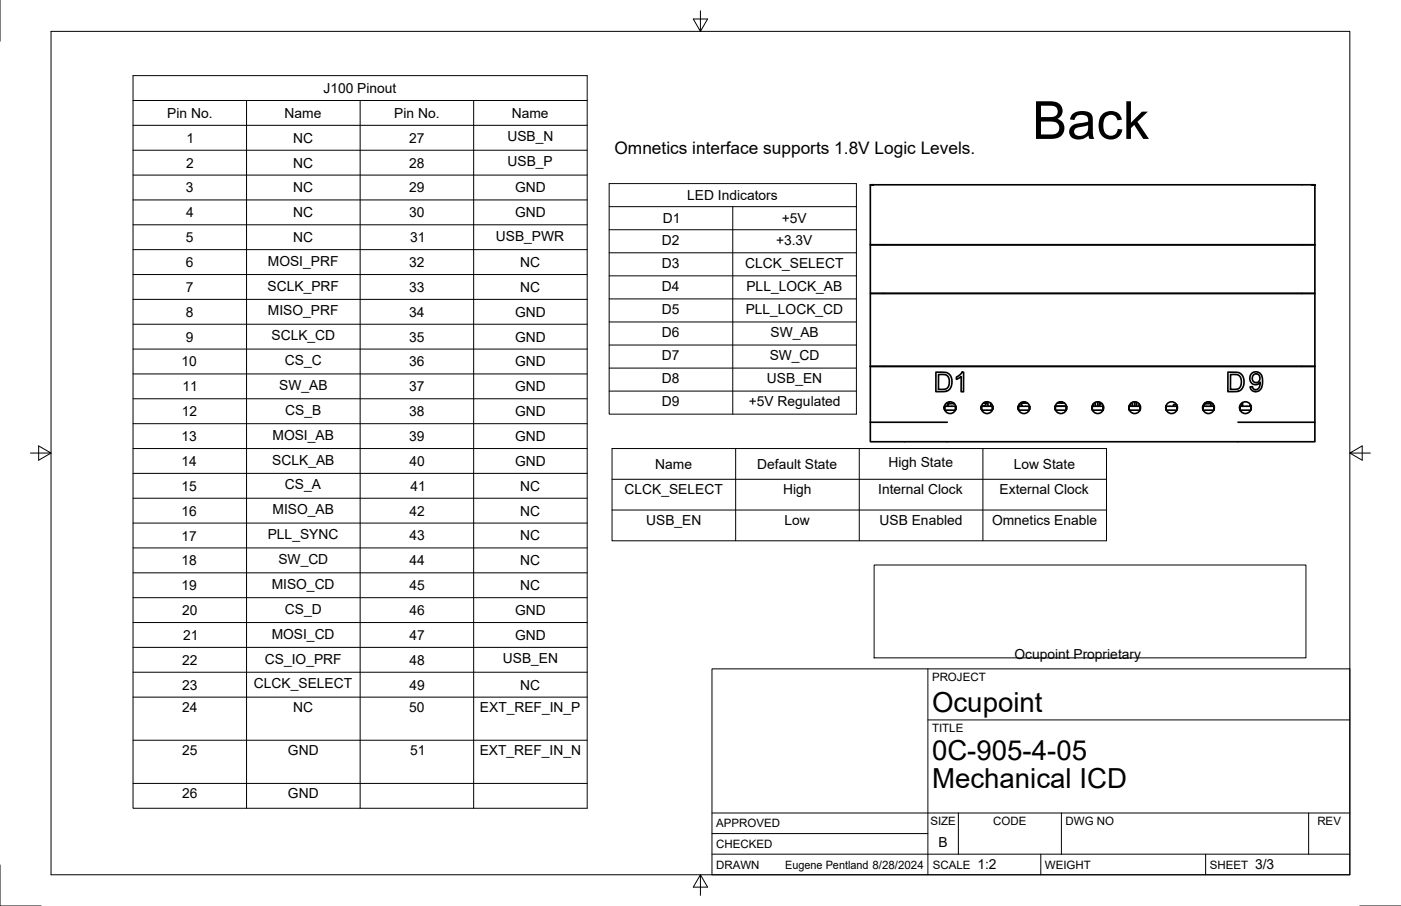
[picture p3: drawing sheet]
<svg xmlns="http://www.w3.org/2000/svg" width="432mm" height="279mm" viewBox="0 0 432 279" stroke-linecap="round" stroke-linejoin="round" font-family="sans-serif">
<!-- layer: Visible -->
<g fill="none" stroke="#000" stroke-width=".51">
<path d="M268.2 57h1h-1v18.5h137.1M269.2 57h135.1M405.3 57h-1h1v18.5M268.2 75.5h137.1v15h-137.1zM268.2 113h137.1M268.2 113v-22.5h137.1v22.5M268.2 113v17.2M288.5 114.8h2a2.7 2.7 0 0 1 2.9 3.6 2.45 2.45 0 0 1-2.8 2.4h-2.2zM289.3 115.5h1.2a2.04 2.04 0 0 1 2.1 2.8l-.4 1-.5 .5-2.5 .3zM294.8 116.3l1.1-.7 .6-.8h.5v6h-.8v-4.7l-1.4 .9zM378.5 114.8h2a2.71 2.71 0 0 1 2.9 3.6 2.48 2.48 0 0 1-2.8 2.4h-2.2zM379.3 115.5h1.2a2.04 2.04 0 0 1 2.1 2.8l-.3 1-.6 .5-2.5 .3z"/>
<path d="M385.7 115.2a2.06 2.06 0 0 1 2.4-.3 2.06 2.06 0 0 1 1 2.2 2.85 2.85 0 0 1-1.8 3.7 1.65 1.65 0 0 1-2-1.5l.7-.1a1.15 1.15 0 0 0 1.3 1 1.15 1.15 0 0 0 1-1.3l.1-1a1.86 1.86 0 0 1-2.6 .3 1.86 1.86 0 0 1-.3-2.7zM386.3 115.7a1.29 1.29 0 0 1 1.9 .1 1.29 1.29 0 0 1-.2 1.8 1.29 1.29 0 0 1-1.8-.1 1.29 1.29 0 0 1 .1-1.8zM405.3 113v17.2M268.2 130.2v6h137.1v-6h-23.7M268.2 130.2h23.8M291.1 125.3v1zM291.1 126.3v-1h3.4v1M291.2 126.5h3.2M292 124.6l-.1 .7M292.4 124.5l-.3 .8M292.6 123.9v.6M293.9 124.3v.2"/>
<path d="M294.1 124.5h-2M294.5 125.3v1zM302.5 125.3v1M302.5 125.2l.1 .1M302.6 126.5h3.2M302.6 125.2h.6M303.1 124.3h1.3M303.2 125.2v.1M303.2 125.2l.4 .1M303.3 124.2v.1M303.4 124.1v.2M303.6 125.2h.1"/>
<path d="M303.7 125.3h2.2v1M303.7 125.3h-1.2v1M303.9 124v.3M304.1 123.9v.4M304.3 123.9l.3 1.4M304.4 124.5h-.7v.8M305.3 124.3v1M305.9 125v.3M305.9 125.3v1M313.8 125.3l.1 1M313.9 126.3v-1h3.4v1M313.9 125.3v1"/>
<path d="M313.9 126.5h3.3M314.2 124.6v.7M314.7 124.1v1.2M314.9 124.4v.9M315 124.3l-.1 .1M315.5 123.9v.4M316 124v.3M316.7 124.3l-1.8 .1M317.3 125.3v1zM325.2 125.3v1zM325.2 125.2h3.5M325.2 126.3v-1h3.5v1"/>
<path d="M325.3 126.5h3.3M325.9 124.3h2.1M326.2 124.1h.8l.1 .2M326.9 123.9v.2M327.4 124v.3M328.7 125.3v1M336.6 125.3v1M336.7 126.5h3.3M337 124.6v.7M337.1 124.4v.9M337.6 124.1v1.2M338.3 123.9v1.4"/>
<path d="M338.9 125.3h1.1v1M338.9 125.3h-2.3v1M338.9 124v1.3M339.6 124.5h-.7v.8M340 125.3v1M340.1 125.3l-.1 1M348 125.3v1zM348 126.3v-1h3.4v1M348.1 126.5h3.2M348.5 124.4v.9M349.1 124.1v1.2M349.8 123.9v1.4"/>
<path d="M350.3 124v1.3M351 124.5v.8M351.4 125.3v1zM359.3 125.3l.1 1M359.4 125.2v1.1M359.4 126.3v-1h3.4v1M359.5 126.5h3.2M361.8 124.8h.8M361.8 124.8l-.1 .5M362.6 124.8h.1M362.7 124.9v.4M362.8 125.3v1"/>
<path d="M370.7 125.3l.1 1M370.8 126.3v-1h3.4v1M370.8 125.3v1M370.8 126.5h3.3M371.2 125.3v-.8h2v.8M371.4 124.3v.2M371.9 124v.5M372.6 123.9v.6M373.2 124.1v.4M373.9 124.7v.6M374.2 125.3v1M382.1 125.3v1"/>
<path d="M382.1 126.3v-1h3.4v1M382.2 126.5h3.3M382.4 124.7h.1v.6M383 124.1v1.2M385.3 125v.3M385.3 125.2h.3M385.3 124.8l.2 .2M385.5 125.3v1M385.6 125.3l-.1 1"/>
<circle cx="292.8" cy="125.7" r="1.81"/>
<circle cx="304.2" cy="125.7" r="1.81"/>
<circle cx="315.6" cy="125.7" r="1.81"/>
<circle cx="327" cy="125.7" r="1.81"/>
<circle cx="338.3" cy="125.7" r="1.81"/>
<circle cx="349.7" cy="125.7" r="1.81"/>
<circle cx="361.1" cy="125.7" r="1.81"/>
<circle cx="372.5" cy="125.7" r="1.81"/>
<circle cx="383.8" cy="125.7" r="1.81"/>
</g>
<!-- layer: Border -->
<path d="M0 0v12.7M15.7 9.7h400.3v260.1h-400.3zM215.9 3.3v6.4l-2.2-3.8h4.4l-2.2 3.8M9.4 139.7h6.3l-3.8-2.2v4.4l3.8-2.2M416 139.7l3.8 2.2v-4.4l-3.8 2.2h6.4M0 266.7v12.7h12.7M215.9 269.8l2.2 3.8h-4.4l2.2-3.8v6.3M419.1 279.4h12.7" fill="none" stroke="#000" stroke-width=".31"/>
<!-- layer: Titleblock -->
<path d="M219.4 206.3h196.6v63.5h-196.6zM286 206.3v63.5M286 222h130M219.4 257.1h66.6M219.4 250.7h196.6M295.4 250.7v12.7M327.1 250.7v12.7M403.3 250.7v12.7M219.4 263.4h196.6M320.8 263.4v6.4M371.6 263.4v6.4" fill="none" stroke="#000" stroke-width=".31"/>
<path d="M269.4 174.2h133.1v28.7h-133.1z" fill="none" stroke="#000" stroke-width=".31"/>
<!-- layer: Custom Tables -->
<g fill="none" stroke="#000" stroke-width=".31">
<path d="M41 23.3h140v226h-140zM41 31h140M41 38.7h140M76 31v218.3M111 31v218.3M146 31v218.3M41 46.3h140M41 54h140M187.7 56.6h76.2v71.1h-76.2zM41 61.7h140M41 69.3h140M41 77h140"/>
<path d="M187.7 63.7h76.2M187.7 70.8h76.2M187.7 78h76.2M225.8 63.7v64M41 84.7h140M41 92.3h140M41 100h140M187.7 85.1h76.2M187.7 92.2h76.2M187.7 99.3h76.2M41 107.7h140M41 115.3h140"/>
<path d="M187.7 106.4h76.2M187.7 113.5h76.2M41 123h140M41 130.7h140M41 138.3h140M187.7 120.6h76.2M188.6 138.3h152.4v28.5h-152.4zM226.7 138.3v28.5M264.8 138.3v28.5M302.9 138.3v28.5M41 146h140M41 153.6h140"/>
<path d="M188.6 147.8h152.4M188.6 157.3h152.4M41 161.3h140M41 169h140M41 176.7h140M41 184.3h140M41 192h140M41 199.6h140M41 207.3h140M41 215h140M41 228.3h140M41 241.6h140"/>
</g>
<text font-size="16.2" x="318.1" y="42.8">Back</text>
<g font-size="8.5">
<text x="287.3" y="219.5">Ocupoint</text>
<text x="287.3" y="234.5">0C-905-4-05</text>
<text x="287.3" y="243.1">Mechanical ICD</text>
</g>
<text font-size="5.3" x="189.4" y="47.6">Omnetics interface supports 1.8V Logic Levels.</text>
<g font-size="4.3">
<text x="99.7" y="28.7">J100 Pinout</text>
<text x="51.5" y="36.3">Pin No.</text>
<text x="87.7" y="36.3">Name</text>
<text x="121.5" y="36.3">Pin No.</text>
<text x="157.7" y="36.3">Name</text>
<text x="57.5" y="44">1</text>
<text x="90.3" y="44">NC</text>
<text x="126.2" y="44">27</text>
<text x="156.4" y="43.6">USB_N</text>
<text x="57.4" y="51.7">2</text>
<text x="90.3" y="51.7">NC</text>
<text x="126.2" y="51.7">28</text>
<text x="156.4" y="51.3">USB_P</text>
<text x="57.3" y="59.3">3</text>
<text x="90.3" y="59.4">NC</text>
<text x="126.2" y="59.3">29</text>
<text x="158.7" y="59.4">GND</text>
<text x="211.8" y="61.7">LED Indicators</text>
<text x="57.4" y="67">4</text>
<text x="90.3" y="67">NC</text>
<text x="126.1" y="67">30</text>
<text x="158.7" y="67">GND</text>
<text x="204.3" y="68.8">D1</text>
<text x="241" y="68.8">+5V</text>
<text x="57.3" y="74.7">5</text>
<text x="90.3" y="74.7">NC</text>
<text x="126.4" y="74.7">31</text>
<text x="152.8" y="74.3">USB_PWR</text>
<text x="204" y="75.4">D2</text>
<text x="239.2" y="75.4">+3.3V</text>
<text x="57.3" y="82.3">6</text>
<text x="82.5" y="82">MOSI_PRF</text>
<text x="126.2" y="82.3">32</text>
<text x="160.3" y="82.3">NC</text>
<text x="204" y="82.5">D3</text>
<text x="229.7" y="82.6">CLCK_SELECT</text>
<text x="82.5" y="89.6">SCLK_PRF</text>
<text x="204" y="89.6">D4</text>
<text x="230.1" y="89.7">PLL_LOCK_AB</text>
<text x="57.3" y="90">7</text>
<text x="126.1" y="90">33</text>
<text x="160.3" y="90">NC</text>
<text x="57.3" y="97.7">8</text>
<text x="82.5" y="97.3">MISO_PRF</text>
<text x="126.1" y="97.7">34</text>
<text x="158.7" y="97.7">GND</text>
<text x="204" y="96.8">D5</text>
<text x="229.8" y="96.8">PLL_LOCK_CD</text>
<text x="57.3" y="105.3">9</text>
<text x="83.7" y="104.9">SCLK_CD</text>
<text x="126.1" y="105.3">35</text>
<text x="158.7" y="105.3">GND</text>
<text x="204" y="103.9">D6</text>
<text x="237.5" y="103.9">SW_AB</text>
<text x="56" y="113">10</text>
<text x="87.8" y="112.6">CS_C</text>
<text x="126.1" y="113">36</text>
<text x="158.7" y="113">GND</text>
<text x="204" y="111">D7</text>
<text x="237.2" y="111">SW_CD</text>
<text x="204" y="118.1">D8</text>
<text x="236.4" y="118.1">USB_EN</text>
<text x="56.3" y="120.7">11</text>
<text x="86.1" y="120.3">SW_AB</text>
<text x="126.1" y="120.7">37</text>
<text x="158.7" y="120.7">GND</text>
<text x="204" y="125.2">D9</text>
<text x="230.8" y="125.2">+5V Regulated</text>
<text x="56" y="128.4">12</text>
<text x="87.9" y="128">CS_B</text>
<text x="126.1" y="128.3">38</text>
<text x="158.7" y="128.3">GND</text>
<text x="56" y="136">13</text>
<text x="84" y="135.6">MOSI_AB</text>
<text x="126.1" y="136">39</text>
<text x="158.7" y="136">GND</text>
<text x="56" y="143.7">14</text>
<text x="83.9" y="143.3">SCLK_AB</text>
<text x="126.2" y="143.7">40</text>
<text x="158.7" y="143.7">GND</text>
<text x="201.9" y="144.6">Name</text>
<text x="233.4" y="144.6">Default State</text>
<text x="273.9" y="144.2">High State</text>
<text x="312.4" y="144.6">Low State</text>
<text x="56" y="151.3">15</text>
<text x="87.8" y="150.9">CS_A</text>
<text x="126.5" y="151.3">41</text>
<text x="160.3" y="151.3">NC</text>
<text x="192.5" y="152.4">CLCK_SELECT</text>
<text x="241.4" y="152.4">High</text>
<text x="270.7" y="152.4">Internal Clock</text>
<text x="308.1" y="152.4">External Clock</text>
<text x="56" y="159">16</text>
<text x="84" y="158.6">MISO_AB</text>
<text x="126.2" y="159">42</text>
<text x="160.3" y="159">NC</text>
<text x="199.2" y="161.9">USB_EN</text>
<text x="241.7" y="161.9">Low</text>
<text x="271.1" y="161.9">USB Enabled</text>
<text x="305.8" y="161.9">Omnetics Enable</text>
<text x="56" y="166.7">17</text>
<text x="82.5" y="166.3">PLL_SYNC</text>
<text x="126.2" y="166.6">43</text>
<text x="160.3" y="166.7">NC</text>
<text x="85.8" y="173.9">SW_CD</text>
<text x="56" y="174.3">18</text>
<text x="126.2" y="174.3">44</text>
<text x="160.3" y="174.3">NC</text>
<text x="56" y="182">19</text>
<text x="83.7" y="181.6">MISO_CD</text>
<text x="126.2" y="182">45</text>
<text x="160.3" y="182">NC</text>
<text x="56.2" y="189.7">20</text>
<text x="87.8" y="189.3">CS_D</text>
<text x="126.2" y="189.7">46</text>
<text x="158.7" y="189.7">GND</text>
<text x="56.5" y="197.3">21</text>
<text x="83.7" y="196.9">MOSI_CD</text>
<text x="126.2" y="197.3">47</text>
<text x="158.7" y="197.3">GND</text>
<text x="312.6" y="203.3">Ocupoint Proprietary</text>
<text x="56.2" y="205">22</text>
<text x="81.7" y="204.6">CS_IO_PRF</text>
<text x="126.2" y="205">48</text>
<text x="155" y="204.6">USB_EN</text>
<text x="56.2" y="212.6">23</text>
<text x="78.3" y="212.3">CLCK_SELECT</text>
<text x="126.2" y="212.6">49</text>
<text x="160.3" y="212.7">NC</text>
<text x="56.2" y="219.6">24</text>
<text x="90.3" y="219.6">NC</text>
<text x="126.1" y="219.6">50</text>
<text x="147.9" y="219.6">EXT_REF_IN_P</text>
<text x="56.2" y="232.9">25</text>
<text x="88.8" y="232.9">GND</text>
<text x="126.4" y="232.9">51</text>
<text x="147.9" y="232.9">EXT_REF_IN_N</text>
<text x="56.2" y="246.2">26</text>
<text x="88.8" y="246.2">GND</text>
<text x="289.3" y="261.2">B</text>
<text x="301.2" y="268.1">1:2</text>
<text x="386.8" y="268.1">3/3</text>
</g>
<g font-size="3.5">
<text x="287.3" y="210.1">PROJECT</text>
<text x="287.3" y="225.8">TITLE</text>
<text x="220.7" y="255.2">APPROVED</text>
<text x="286.7" y="254.5">SIZE</text>
<text x="306.1" y="254.5">CODE</text>
<text x="328.4" y="254.5">DWG NO</text>
<text x="406" y="254.5">REV</text>
<text x="220.7" y="261.5">CHECKED</text>
<text x="220.7" y="267.9">DRAWN</text>
<text x="242" y="267.9">Eugene Pentland 8/28/2024</text>
<text x="287.5" y="267.9">SCALE</text>
<text x="322.1" y="267.9">WEIGHT</text>
<text x="372.9" y="267.9">SHEET</text>
</g>
</svg>
